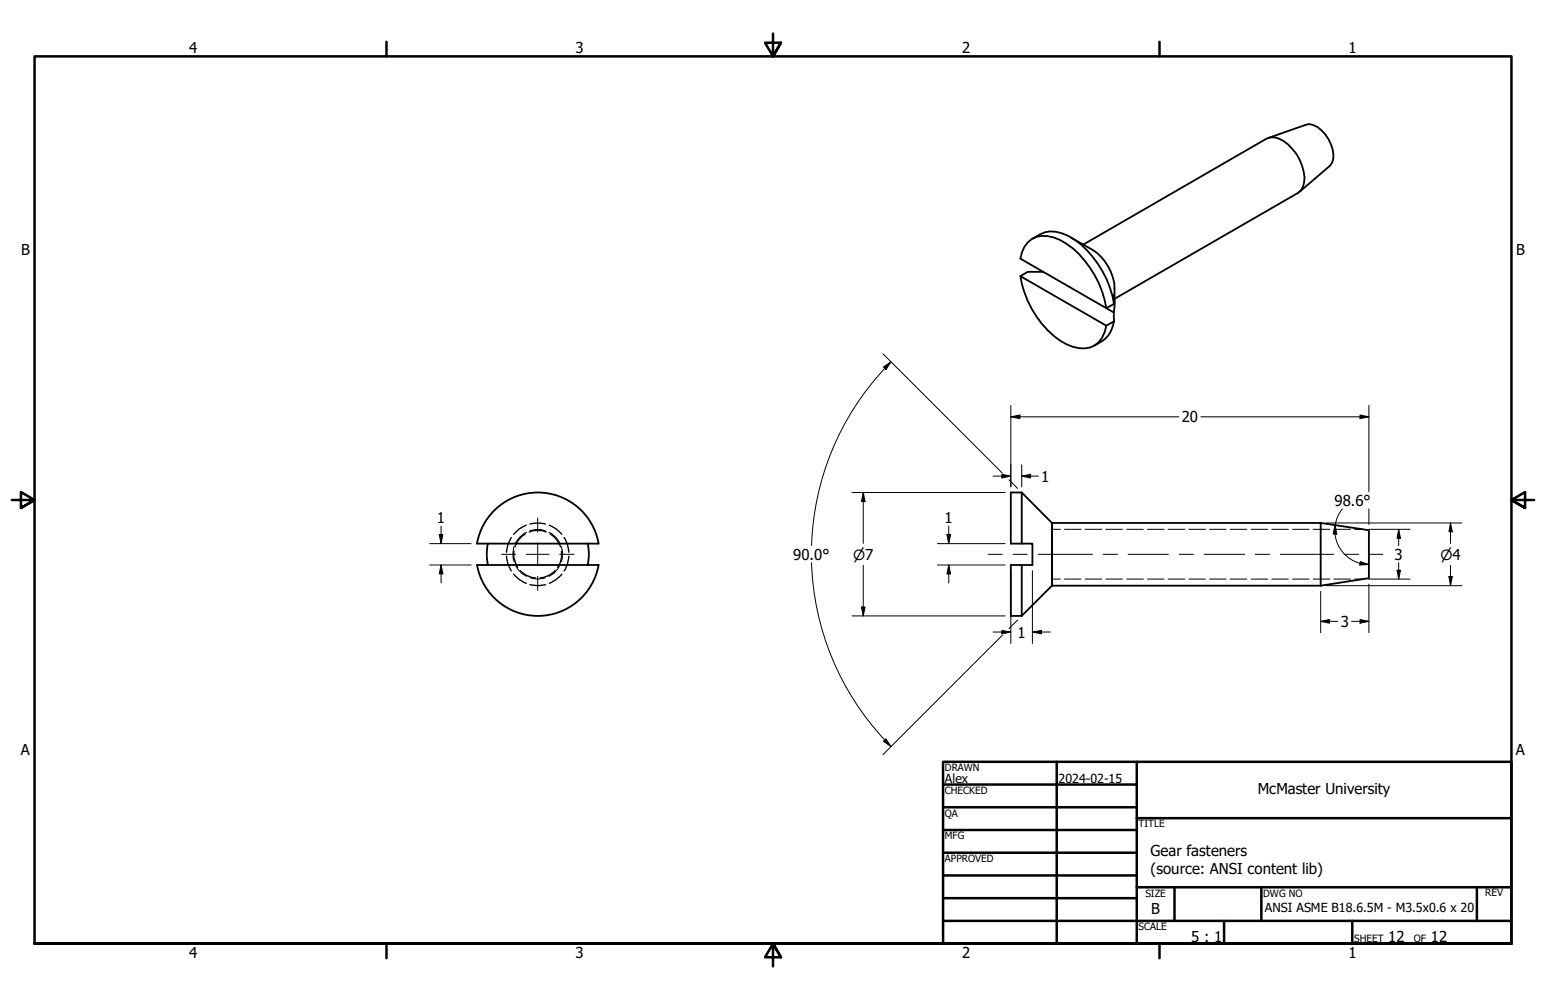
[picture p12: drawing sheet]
<svg xmlns="http://www.w3.org/2000/svg" width="432mm" height="279mm" viewBox="0 0 432 279" stroke-linecap="round" stroke-linejoin="round" font-family="sans-serif">
<!-- layer: Hidden (ANSI) -->
<g fill="none" stroke="#000" stroke-width=".38">
<path d="M141.5 155.4a8 8 0 0 0 1.3 4.1M142.8 150.2a8 8 0 0 0-1.3 4.1M143.6 154a6 6 0 0 0 1 4.6M145.4 159.4a6.2 6.2 0 0 0 4.2 2.1M146.7 149.2a6.2 6.2 0 0 0-2.9 3.6M147 146.7a7.7 7.7 0 0 0-3.6 2.6M147.8 148.7a5.7 5.7 0 0 1 4.7 0M148 146.4a7.5 7.5 0 0 1 4.3 0M153.4 146.7a8 8 0 0 1 3.5 2.6M153.6 149.2a6.2 6.2 0 0 1 2.9 3.6M155 159.4a6.2 6.2 0 0 1-4.2 2.1M156.8 154a6.6 6.6 0 0 1-1 4.6"/>
<path d="M157.5 150.2a8 8 0 0 1 1.4 4.1M158.9 155.4a8 8 0 0 1-1.4 4.1M143.4 160.4a7.7 7.7 0 0 0 3.6 2.5M148 163.3a7.5 7.5 0 0 0 4.3 0M156.9 160.4a8 8 0 0 1-3.5 2.5"/>
</g>
<!-- layer: Hidden Narrow (ANSI) -->
<g fill="none" stroke="#000" stroke-width=".28">
<path d="M143.6 152.7a6.5 6.5 0 0 0 0 4.3M144 158l.6 1 1.1 1.2 1.4 .8M147.1 148.7a6.9 6.9 0 0 0-3.1 3M148 148.3l1.4-.3h1.6l1.3 .3M153.4 148.7a6.3 6.3 0 0 1 2.9 3M156.3 158l-.5 1-1.1 1.2-1.3 .8M156.8 152.7a5.9 5.9 0 0 1 0 4.3M293.8 147.9h2.4M297.3 147.9h4.6M303.1 147.9h4.6M308.9 147.9h4.6M314.7 147.9h4.6"/>
<path d="M320.5 147.9h4.6M326.3 147.9h4.6M332 147.9h4.7M337.8 147.9h4.7M343.6 147.9h4.6M349.4 147.9h4.7M355.2 147.9h4.7M361 147.9h4.6M366.8 147.9h4.6M372.6 147.9h4.6M378.4 147.9h2.3M148.1 161.4a6.1 6.1 0 0 0 4.2 0"/>
<path d="M293.8 161.8h2.4M297.3 161.8h4.6M303.1 161.8h4.6M308.9 161.8h4.6M314.7 161.8h4.6M320.5 161.8h4.6M326.3 161.8h4.6M332 161.8h4.7M337.8 161.8h4.7M343.6 161.8h4.6M349.4 161.8h4.7M355.2 161.8h4.7"/>
<path d="M361 161.8h4.6M366.8 161.8h4.6M372.6 161.8h4.6M378.4 161.8h2.3"/>
</g>
<!-- layer: Visible (ANSI) -->
<g fill="none" stroke="#000" stroke-width=".51">
<path d="M354.3 38.5l10.4-3.6a4.5 4.5 0 0 1 4.4 1.5 10.2 10.2 0 0 1 3.3 8.1l-.4 1.1-.6 .8-8.4 7.2M285 77.2a26.7 26.7 0 0 0 12.9 19 8.5 8.5 0 0 0 7.9 .3 7.7 7.7 0 0 0 3.2-5.5M288.4 66.7a8.5 8.5 0 0 1 10-.8 27.5 27.5 0 0 1 12.7 19M291.4 75.9h-4.3l-2.1 1.3 24 13.8 2.1-1.2M299.1 66.4l6 3.4a13.6 13.6 0 0 1 6.2 10.7v4.5M302.6 68.3l51.2-29.6a4.5 4.5 0 0 1 4.7 .7 13.1 13.1 0 0 1 5.7 11.6l-.3 1.2-.6 1-.8 .7-51.2 29.6M311.1 87.3v2.5M311.1 84.9l-2.1 1.2-24-13.8a6.7 6.7 0 0 1 9.3-5.9 23.5 23.5 0 0 1 12.7 12.8l1.5 4.7 .5 2.2 2.1 1.2M311.1 89.8a8.2 8.2 0 0 1-5.5 6.8M311.1 84.9v-2.5l.2 1.7-.2 3.2M285.4 137.6h-3.1v14.3h6.1v6h-6.1v14.2h3.1M285.4 137.6v14.3"/>
<path d="M285.4 137.6l8.4 8.5M133.2 157.8h34a17.2 17.2 0 0 1-17 14.3 17.2 17.2 0 0 1-17-14.3zM136.3 151.8a14.3 14.3 0 0 0 0 6M138 142.6a17.2 17.2 0 0 1 29.2 9.2h-34a17.2 17.2 0 0 1 4.8-9.2zM164.1 151.8a14.3 14.3 0 0 1 0 6M285.4 157.9v14.2M293.8 146.1v17.5M293.8 146.1h75.1M368.9 146.1l13.4 2v13.4l-13.4 2.1M368.9 146.1v17.5M293.8 163.6h75.1M293.8 163.6l-8.4 8.5"/>
</g>
<!-- layer: Border (ANSI) -->
<g fill="none" stroke="#000" stroke-width=".7">
<path d="M107.9 11.7v4M215.9 9.4v6.3l-2.2-3.8h4.4l-2.2 3.8 2.2-3.8M323.8 11.7v4M3.3 139.7h6.4l-3.9-2.2v4.4l3.9-2.2-3.9 2.2M428.5 139.7h-6.4l3.9-2.2v4.4l-3.9-2.2 3.9 2.2M263.4 212.9h158.7v50.8h-158.7zM263.4 219.2h54.1M295.1 212.9v50.8M317.5 212.9v50.8M263.4 225.6h54.1M263.4 231.9h54.1M263.4 238.3h54.1"/>
<path d="M317.5 228.6h104.6M263.4 244.6h54.1M263.4 251h54.1M263.4 257.3h158.7M317.5 247.9h104.6M328 247.9v9.4M341.9 257.3v6.4M352.3 247.9v9.4M377.7 257.3v6.4M412.5 247.9v9.4M9.7 263.7v-248h412.4v248h-412.4h412.4M107.9 263.7v4"/>
<path d="M218.1 267.5l-2.2-3.8 2.2 3.8h-4.4l2.2-3.8v6.3M323.8 263.7v4"/>
</g>
<!-- layer: Dimension (ANSI) -->
<g fill="none" stroke="#000" stroke-width=".28">
<path d="M246.6 98.9l33.4 33.3M246.8 102.6l2.1-1.5-1.4 2.2zM247.1 102.9a76 76 0 0 0-20.4 49.6M248.9 101.1l-1.8 1.8M282.3 116.5l2.6-.5v1zM282.3 113.3v22.7M282.3 116.5h46.9M335.4 116.5h46.9M379.9 116l2.4 .5-2.4 .5zM382.3 113.3v24.1M237.9 137.6h42.8M241.1 137.6l.5 2.5h-1z"/>
<path d="M241.1 137.6v14.2M277.4 133h4.9M279.8 132.5l2.5 .5-2.5 .5zM281.8 134l2.4 2.5M285.4 133l2.4-.5v1zM285.4 133h4.6M285.4 129.9v6.1M120 157.9h11.6M120 151.9h11.6M122.7 149.4h1l-.5 2.5zM123.2 157.9l.5 2.4h-1zM123.2 147v4.9"/>
<path d="M123.2 157.9v5M226.7 157.2a76 76 0 0 0 20.4 49.6M241.1 157.9v14.2M261.8 157.9h18.9M261.8 151.9h18.9M264.5 149.4h1l-.5 2.5zM265 157.9l.5 2.4h-1zM265 147v4.9M265 157.9v5M282.3 159.4v20.4M288.4 159.4v20.4M370.5 146.1h37.8"/>
<path d="M372.9 146.7l.5 2.5h-1zM372.9 146.7a9.6 9.6 0 0 0 9.4 11M374.9 142.2l-1.1 1.8-.9 2.7M379.9 156.9l2.4 .8-2.5 .2zM382.3 147.9h11.5M382.3 142.2v4.4M390.2 159.3h1l-.5 2.5zM390.7 147.9l.5 2.5h-1zM390.7 147.9v4.6M390.7 157.2v4.6M405.1 146.1l.5 2.5h-.9zM405.1 146.1v5.7"/>
<path d="M405.1 157.9v5.7M237.9 172.1h42.8M240.6 169.6h1l-.5 2.5zM277.4 176.6h4.9M279.8 176.1l2.5 .5-2.5 .5zM280 177.5l-33.4 33.3M284.2 173.2l-2.4 2.4M288.4 176.6l2.4-.5v1zM288.4 176.6h5M368.9 173.6l2.4-.5v1zM368.9 173.6h4.7M368.9 165.2v11.6"/>
<path d="M370.5 163.6h37.8M377.5 173.6h4.8M379.9 173.1l2.4 .5-2.4 .5zM382.3 161.8h11.5M382.3 163.2v13.6M404.7 161.1h.9l-.5 2.5zM246.8 207.1l.7-.7 1.4 2.2zM247.1 206.8l1.8 1.8"/>
</g>
<g fill="#000">
<path d="M246.8 102.6l2.1-1.5-1.4 2.2zM282.3 116.5l2.6-.5v1zM379.9 116l2.4 .5-2.4 .5zM279.8 132.5l2.5 .5-2.5 .5zM285.4 133l2.4-.5v1zM122.7 149.4h1l-.5 2.5zM241.1 137.6l.5 2.5h-1zM264.5 149.4h1l-.5 2.5zM372.9 146.7l.5 2.5h-1zM379.9 156.9l2.4 .8-2.5 .2zM390.2 159.3h1l-.5 2.5zM390.7 147.9l.5 2.5h-1z"/>
<path d="M405.1 146.1l.5 2.5h-.9zM123.2 157.9l.5 2.4h-1zM240.6 169.6h1l-.5 2.5zM265 157.9l.5 2.4h-1zM279.8 176.1l2.5 .5-2.5 .5zM288.4 176.6l2.4-.5v1zM368.9 173.6l2.4-.5v1zM379.9 173.1l2.4 .5-2.4 .5zM404.7 161.1h.9l-.5 2.5zM246.8 207.1l.7-.7 1.4 2.2z"/>
</g>
<!-- layer: Center Mark (ANSI) -->
<path d="M140.1 154.9h3.9M147 154.9h6.4M150.2 144.7v4M150.2 151.7v6.4M156.3 154.9h4M150.2 161v4" fill="none" stroke="#000" stroke-width=".28"/>
<!-- layer: Centerline (ANSI) -->
<path d="M276 154.9h3.9M283 154.9h3.9M289.9 154.9h15.2M308.1 154.9h4M315.1 154.9h11.2M329.4 154.9h3.9M336.4 154.9h11.2M350.6 154.9h4M357.6 154.9h14.9M375.5 154.9h4M382.5 154.9h3.7" fill="none" stroke="#000" stroke-width=".28"/>
<g font-size="4.2">
<text x="52.8" y="14.7">4</text>
<text x="160.8" y="14.7">3</text>
<text x="268.7" y="14.7">2</text>
<text x="376.7" y="14.7">1</text>
<text x="5.9" y="71.4">B</text>
<text x="423.5" y="71.4">B</text>
<text x="330.1" y="118">20</text>
<text x="290.8" y="134.6">1</text>
<text x="372.7" y="141.3">98.6°</text>
<text x="122" y="146.2">1</text>
<text x="263.8" y="146.2">1</text>
<text x="221.6" y="156.4">90.0°</text>
<text x="389.5" y="156.4">3</text>
<text x="284.2" y="178.1">1</text>
<text x="374.5" y="175.1">3</text>
<text x="5.8" y="211.1">A</text>
<text x="423.4" y="211.1">A</text>
<text x="351.3" y="221.9">McMaster University</text>
<text x="321.4" y="239.1">Gear fasteners</text>
<text x="321.4" y="244.2">(source: ANSI content lib)</text>
<text x="321.5" y="255.4">B</text>
<text x="332.7" y="263.1">5 : 1</text>
<text x="387.7" y="263.1">12</text>
<text x="399.7" y="263.1">12</text>
<text x="52.8" y="267.7">4</text>
<text x="160.8" y="267.7">3</text>
<text x="268.7" y="267.7">2</text>
<text x="376.7" y="267.7">1</text>
</g>
<g font-size="3.9">
<text x="238.3" y="156.3">⌀7</text>
<text x="402.3" y="156.3">⌀4</text>
</g>
<g font-size="3.5">
<text x="263.9" y="218.6">Alex</text>
<text x="295.7" y="218.6">2024-02-15</text>
<text x="353.3" y="254.8">ANSI ASME B18.6.5M - M3.5x0.6 x 20</text>
</g>
<g font-size="2.8">
<text x="263.9" y="215.4">DRAWN</text>
<text x="263.9" y="221.8">CHECKED</text>
<text x="263.9" y="228.2">QA</text>
<text x="318" y="231.1">TITLE</text>
<text x="263.9" y="234.5">MFG</text>
<text x="263.9" y="240.9">APPROVED</text>
<text x="319.9" y="250.5">SIZE</text>
<text x="352.8" y="250.5">DWG NO</text>
<text x="414.8" y="250.4">REV</text>
<text x="318" y="259.9">SCALE</text>
<text x="378.2" y="263.1">SHEET</text>
<text x="394.9" y="263.1">OF</text>
</g>
</svg>
